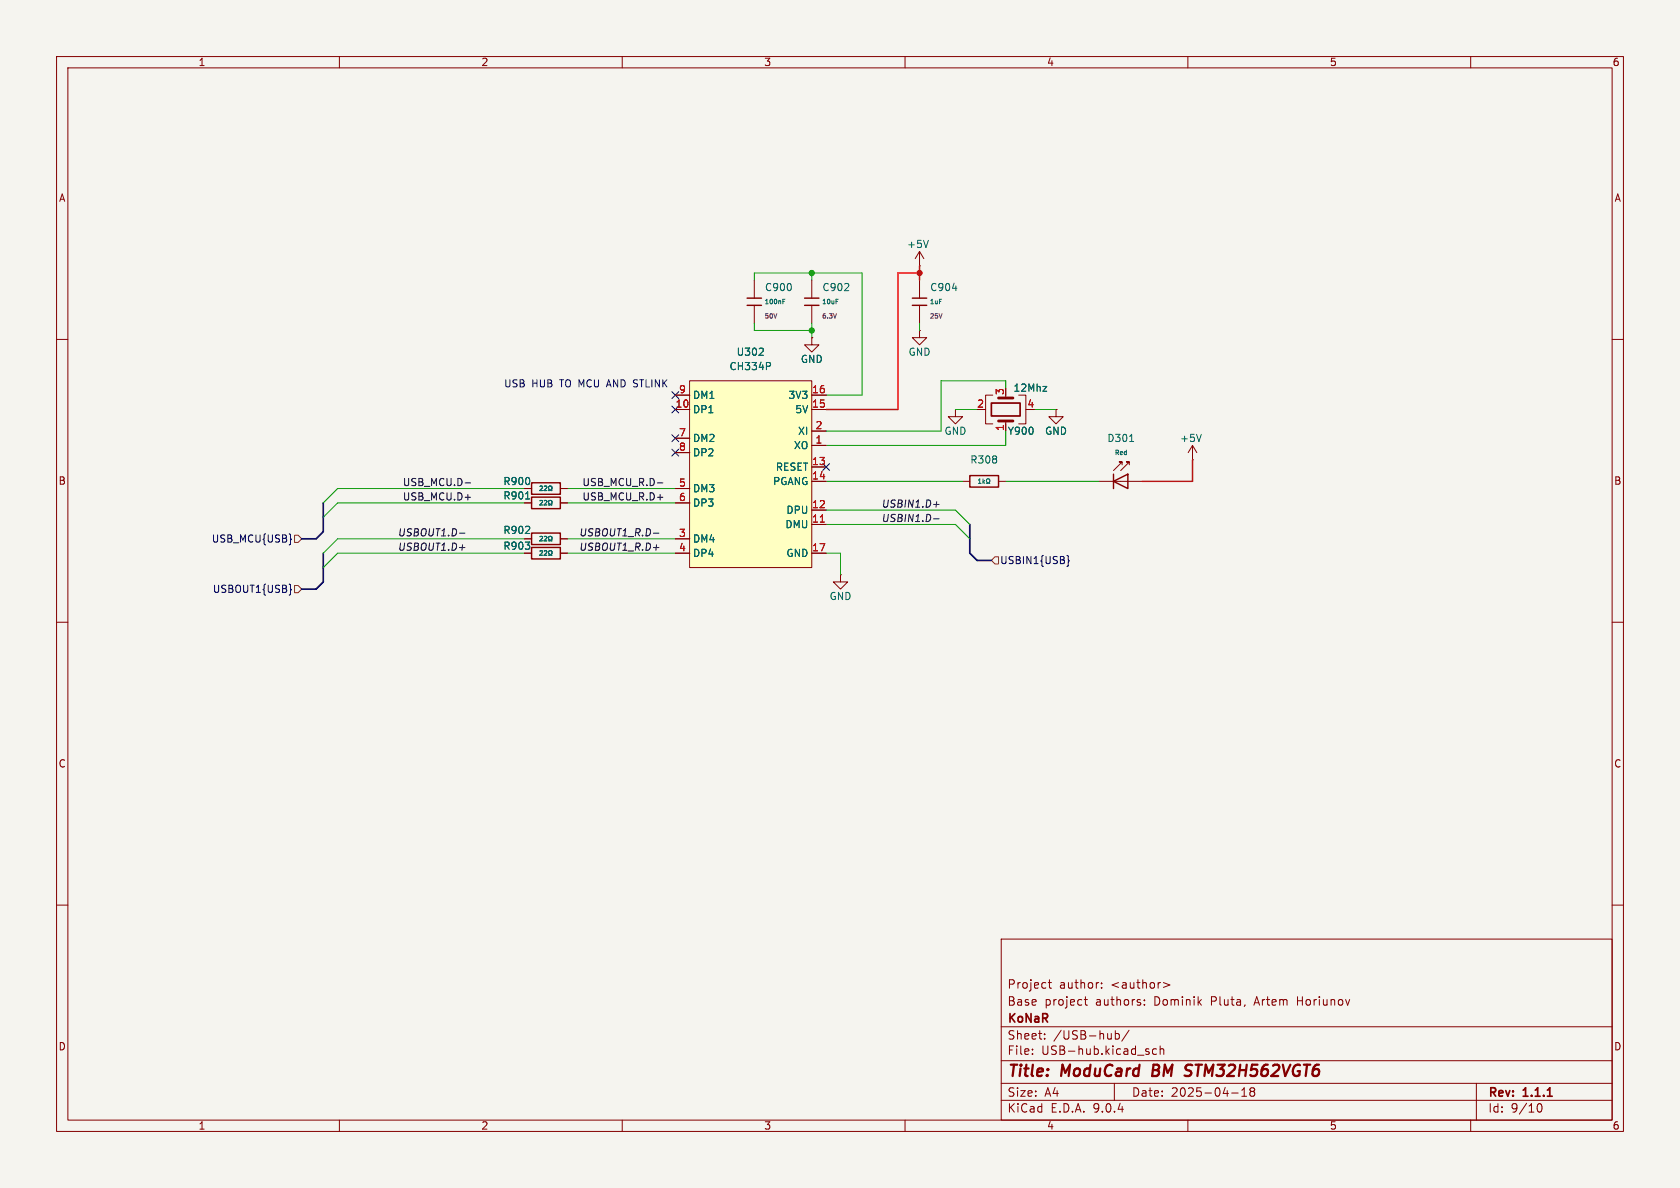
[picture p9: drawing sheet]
<svg xmlns="http://www.w3.org/2000/svg" width="297mm" height="210mm" viewBox="0 0 297 210" stroke-linecap="round" stroke-linejoin="round" font-family="sans-serif">
<path d="M0 0h297v210h-297z" fill="#f5f4ef" stroke="#f5f4ef" stroke-width=".18"/>
<g fill="none" stroke="#840000" stroke-width=".18">
<path d="M10 10h277v190h-277zM12 12h273v186h-273zM60 10v2M110 10v2M160 10v2M210 10v2M260 10v2M162.6 49.5v3.2M162.6 54v3.2M10 60h2M285 60h2M10 110h2"/>
<path d="M285 110h2M10 160h2M177 166h108v32h-108zM185.3 173.7h.6M185.5 173.2v1.3l.4 .2M191.7 176.7h.5M191.9 176.2v1.3l.3 .2M194.7 174.6v.1M194.7 173.8v.1M202.3 177.6v.1M202.3 176.8v.1M205.7 173.7l1.1 .4-1.1 .5"/>
<path d="M285 160h2M60 198v2M110 198v2M160 198v2M177 194.5h108M177 191.5h108M177 187.5h108M177 181.5h108M182.5 186.3v.1M182.5 185.5v.1M184.7 183.6v.1M184.7 182.8v.1"/>
<path d="M197 191.5v3M197.2 182.8l.4-.1 .3 .3v.4l-.2 .2h-.5M197.2 182.2v1.5M199.6 182.1l-1.3 2M203 185.9l.2 .2-.2 .3M203 185.4l.1 .1M204.5 185.5l-.5-.1-.3 .3v.4l.2 .2h.6M205.1 185.5l.2-.1 .4 .1v.9M205.1 184.9v1.5M210 198v2M217.7 193.2h1.2M219.5 193.8h.9"/>
<path d="M219.5 192.7l.5-.4v1.5M221.2 192.9l-.2 .3v.5l.2 .1 .5-.1 .1-.2-.1-.4-.2-.2M221.2 192.9l-.2-.2 .2-.4 .5 .1 .1 .2-.3 .3M221.2 192.9h.3M260 198v2M261 191.5v6.5M271.7 195.7l.2-.5 .2-.1a.81 .81 0 0 1 .6 .6 .81 .81 0 0 1-.3 .8h-.4l-.3-.5"/>
</g>
<path d="M273.6 193.8h.8" fill="none" stroke="#840000" stroke-width=".3"/>
<path d="M203.9 188.2l-.2 2h.7M209.9 189.2l.6 .2M210 188.2h.5M210.5 190l-.3 .2h-.5" fill="none" stroke="#840000" stroke-width=".4"/>
<path d="M161.3 52.7h2.5M161.3 54h2.5" fill="none" stroke="#840000" stroke-width=".25"/>
<path d="M168.4 51h.8" fill="none" stroke="#006464" stroke-width=".18"/>
<path d="M121.9 67.3h21.6v33h-21.6z" fill="#ffffc2"/>
<g fill="none" stroke="#840000" stroke-width=".18">
<path d="M133.3 49.5v3.2M133.3 54v3.2M143.5 59.7v1.3h1.3l-1.3 1.2-1.3-1.2h1.3M143.5 59.7h.1M143.5 49.5v3.2M143.5 54v3.2M162.6 47h.1M162.6 58.4v1.3h-1.3l1.3 1.3 1.2-1.3h-1.2M162.6 58.4h.1M162.6 44.5l-.8 1.2M162.6 44.5l.7 1.2M162.6 44.5v2.5"/>
<path d="M119.4 69.9h2.5M119.4 72.4h2.5M119.4 77.5h2.5M121.9 67.3h21.6v33h-21.6zM143.5 69.9h2.5M143.5 72.4h2.5M143.5 76.2h2.5M143.5 78.7h2.5M168.9 72.4v1.3h1.3l-1.3 1.2-1.3-1.2h1.3M168.9 72.4h.1M174 72.4h.2M175.5 69.9h-1.3v5h1.3"/>
<path d="M177.8 74.4v1.8M180.1 69.9h1.3v5h-1.3M186.7 72.4v1.3h1.3l-1.3 1.2-1.3-1.2h1.3M186.7 72.4h.1M210.8 78.7l-.7 1.3M210.8 78.7l.8 1.3M210.8 78.7v2.6M92.7 86.4h1.3M92.7 88.9h1.3M92.7 95.3h1.3M92.7 97.8h1.3M99.1 86.4h1.2"/>
<path d="M99.1 88.9h1.2M99.1 95.3h1.2M99.1 97.8h1.2M119.4 80h2.5M119.4 86.4h2.5M119.4 88.9h2.5M119.4 95.3h2.5M119.4 97.8h2.5M143.5 97.8h2.5M143.5 82.6h2.5M143.5 85.1h2.5M143.5 90.2h2.5"/>
<path d="M143.5 92.7h2.5M170.2 85.1h1.2M176.5 85.1h1.3M194.3 85.1h7.6M198.4 82.2v-.5h-.5h.5l-1.6 1.5M199.6 82.2v-.5h-.5h.5l-1.5 1.5M210.8 81.3h.1M148.6 101.6v1.3h1.3l-1.3 1.2-1.3-1.2h1.3M148.6 101.6h.1"/>
</g>
<path d="M145 92.3h.7" fill="none" stroke="#a90000" stroke-width=".18"/>
<g fill="none" stroke="#006464" stroke-width=".18">
<path d="M138.4 53.3h.3M138.4 52.9h.4M147.8 52.9h.4M164.1 42.5l-.4 1.3M134.2 62.8h.8M134.9 61.7v.4M136 64.1l.2 .2v.3l-.2 .1M184.4 68.3h.6l-.6 .9h.6M199.7 78h.7M212.4 76.8l-.4 1.2M92.9 88.2h.7M95.5 88.5h.3l.1 .2-.5 .6h.5"/>
<path d="M95.5 86l.3-.1 .1 .3-.5 .5h.5M95.5 94.9l.3-.1 .1 .2-.5 .6h.5M95.5 97.4h.3l.1 .2-.5 .6h.5M96.2 88.5h.3l.2 .2-.5 .6h.5M96.2 86l.3-.1 .2 .3-.5 .5h.5M96.2 94.9l.3-.1 .2 .2-.5 .6h.5M96.6 97.4h-.4M96.6 97.4h.1M96.6 97.4v.3l-.4 .5h.5M97 86.7h.2v-.1a.34 .34 0 0 1-.2-.5 .34 .34 0 0 1 .5-.1l.1 .3-.2 .4h.2M97 89.3h.2v-.2a.34 .34 0 0 1-.2-.5 .34 .34 0 0 1 .5-.1l.1 .4-.2 .4h.2M97 95.6h.2v-.1a.34 .34 0 0 1-.2-.5 .34 .34 0 0 1 .5-.1l.1 .3-.2 .4h.2"/>
<path d="M97 98.2h.2v-.2a.34 .34 0 0 1-.2-.5 .34 .34 0 0 1 .5-.1l.1 .4-.2 .4h.2M173 85.5h.4M173 84.9l.2-.2v.8M173.8 84.7v.8M173.9 85.1l.2 .4M174.1 84.9l-.3 .3M174.4 85.5h.2v-.2a.34 .34 0 0 1-.2-.5 .34 .34 0 0 1 .5-.1l.1 .4-.2 .4h.2"/>
</g>
<path d="M132.1 52.7h2.5M132.1 54h2.5M142.2 52.7h2.6M142.2 54h2.6M94 87.9h5.1v2h-5.1zM94 94.2h5.1v2.1h-5.1zM94 85.3h5.1v2.1h-5.1zM94 96.8h5.1v2h-5.1zM171.4 84.1h5.1v2h-5.1zM196.8 85.1l2.6-1.3v2.6zM196.8 83.8v2.6" fill="none" stroke="#840000" stroke-width=".25"/>
<path d="M147.9 55.4l-.3 .8" fill="none" stroke="#840084" stroke-width=".18"/>
<path d="M176.5 74.4h2.6M176.5 70.4h2.6" fill="none" stroke="#840000" stroke-width=".51"/>
<path d="M175.3 71.2h5v2.3h-5z" fill="none" stroke="#840000" stroke-width=".3"/>
<g fill="none" stroke="#000084" stroke-width=".18">
<path d="M118.8 71.8l1.2 1.2M118.8 69.2l1.2 1.3M118.8 76.9l1.2 1.2M118.8 79.4l1.2 1.2M120 71.8l-1.2 1.2M120 69.2l-1.2 1.3M120 76.9l-1.2 1.2M120 79.4l-1.2 1.2M51.3 94.4l.1 .8 .1 .1-.1 .2-.1 .8M145.4 81.9l1.3 1.3M146.7 81.9l-1.3 1.3M188.6 98.2l.3 .2v.6l.1 .2-.1 .1v.6l-.3 .2"/>
<path d="M51.2 103.3l.2 .1v.7l.1 .1-.1 .2v.6l-.2 .2"/>
</g>
<path d="M52.1 94.6h.6l.6 .7-.6 .6h-.6zM175.9 98.4h.6v1.3h-.6l-.6-.6zM52.1 103.5h.6l.6 .6-.6 .7h-.6z" fill="none" stroke="#725600" stroke-width=".18"/>
<path d="M81.2 96.8h1M81.2 94.3h1M82.2 87.9h1M82.2 85.4h1M115.5 96.8h1M115.5 94.3h1M116.2 87.9h1M116.2 85.4h1M165.1 89.2h.9M165.1 91.7h.9" fill="none" stroke="#0f0f0f" stroke-width=".18"/>
<path d="M57.1 88.9v5.1l-1.2 1.3h-2.6M57.1 97.8v5.1l-1.2 1.2h-2.6M171.4 92.7v5.1l1.3 1.3h2.6" fill="none" stroke="#000084" stroke-width=".3"/>
<path d="M162.6 48.3h-3.9v24.1h-12.7M162.6 47v2.5M210.8 81.3v3.8h-8.9" fill="none" stroke="#f00" stroke-width=".25"/>
<g fill="none" stroke="#009600" stroke-width=".18">
<path d="M133.3 49.5v-1.2h19.1v21.6h-6.4M133.3 57.2v1.2h10.2M143.5 48.3v1.2M143.5 57.2v2.5M162.6 57.2v1.2M168.9 72.4h3.8M177.8 68.6v-1.3h-11.4v8.9h-20.4M177.8 76.2v2.5h-31.8M182.9 72.4h3.8M92.7 97.8h-33l-2.6 2.5M92.7 95.3h-33l-2.6 2.5M92.7 86.4h-33l-2.6 2.5"/>
<path d="M92.7 88.9h-33l-2.6 2.5M100.3 97.8h19.1M100.3 95.3h19.1M100.3 86.4h19.1M100.3 88.9h19.1M146 90.2h22.9l2.5 2.5M146 92.7h22.9l2.5 2.6M146 97.8h2.6v3.8M146 85.1h24.2M177.8 85.1h16.5"/>
</g>
<g fill="#009600" stroke="#009600" stroke-width=".18">
<circle cx="143.5" cy="58.4" r=".46"/>
<circle cx="143.5" cy="48.3" r=".46"/>
</g>
<circle cx="162.6" cy="48.3" r=".46" fill="#f00" stroke="#f00" stroke-width=".18"/>
<g font-size="2.8" fill="#840000">
<text x="178" y="190.9">Title:</text>
<text x="187.7" y="190.9">ModuCard</text>
<text x="204.6" y="190.9">BM</text>
<text x="211.2" y="190.9">STM32H562VGT6</text>
</g>
<g font-size="2.1" fill="#840000">
<text x="178" y="178">Base</text>
<text x="178" y="175">Project</text>
<text x="184.7" y="178">project</text>
<text x="187.2" y="175">author:</text>
<text x="193.7" y="178">authors:</text>
<text x="196.5" y="175">&lt;author&gt;</text>
<text x="204.2" y="178">Dominik</text>
<text x="214.3" y="178">Pluta,</text>
<text x="222.2" y="178">Artem</text>
<text x="229.9" y="178">Horiunov</text>
<text x="178" y="184">Sheet:</text>
<text x="178" y="181.2">KoNaR</text>
<text x="186.2" y="184">/USB-hub/</text>
<text x="178" y="186.7">File:</text>
<text x="184.1" y="186.7">USB-hub.kicad_sch</text>
<text x="178" y="196.9">KiCad</text>
<text x="178" y="194.1">Size:</text>
<text x="184.7" y="194.1">A4</text>
<text x="185.7" y="196.9">E.D.A.</text>
<text x="193.3" y="196.9">9.0.4</text>
<text x="200" y="194.1">Date:</text>
<text x="207" y="194.1">2025-04-18</text>
<text x="263" y="194.3">Rev:</text>
<text x="263" y="196.9">Id:</text>
<text x="267.1" y="196.9">9/10</text>
<text x="269.4" y="194.3">1.1.1</text>
</g>
<g font-size="1.8" fill="#840000">
<text x="35" y="11.9">1</text>
<text x="85" y="11.9">2</text>
<text x="135" y="11.9">3</text>
<text x="185" y="11.9">4</text>
<text x="235" y="11.9">5</text>
<text x="285" y="11.9">6</text>
<text x="10.3" y="35.9">A</text>
<text x="285.3" y="35.9">A</text>
<text x="10.3" y="85.9">B</text>
<text x="285.3" y="85.9">B</text>
<text x="10.3" y="135.9">C</text>
<text x="285.3" y="135.9">C</text>
<text x="10.3" y="185.9">D</text>
<text x="285.3" y="185.9">D</text>
<text x="35" y="199.9">1</text>
<text x="85" y="199.9">2</text>
<text x="135" y="199.9">3</text>
<text x="185" y="199.9">4</text>
<text x="235" y="199.9">5</text>
<text x="285" y="199.9">6</text>
</g>
<g font-size="1.8" fill="#006464">
<text x="160.3" y="44">+5V</text>
<text x="135.1" y="51.7">C900</text>
<text x="145.3" y="51.7">C902</text>
<text x="164.3" y="51.7">C904</text>
<text x="128.9" y="65.6">CH334P</text>
<text x="130.1" y="63.1">U302</text>
<text x="141.5" y="64.4">GND</text>
<text x="160.5" y="63.1">GND</text>
<text x="122.4" y="70.7">DM1</text>
<text x="139.3" y="70.7">3V3</text>
<text x="179.1" y="69.4">12Mhz</text>
<text x="122.4" y="73.3">DP1</text>
<text x="140.5" y="73.3">5V</text>
<text x="141" y="77.1">XI</text>
<text x="166.9" y="77.1">GND</text>
<text x="178.1" y="77.1">Y900</text>
<text x="184.7" y="77.1">GND</text>
<text x="122.4" y="78.3">DM2</text>
<text x="122.4" y="80.9">DP2</text>
<text x="137.1" y="83.4">RESET</text>
<text x="140.3" y="79.6">XO</text>
<text x="171.4" y="82.1">R308</text>
<text x="195.7" y="78.3">D301</text>
<text x="208.5" y="78.3">+5V</text>
<text x="88.9" y="88.5">R901</text>
<text x="88.9" y="86">R900</text>
<text x="122.4" y="87.2">DM3</text>
<text x="122.4" y="89.8">DP3</text>
<text x="136.6" y="86">PGANG</text>
<text x="88.9" y="94.6">R902</text>
<text x="138.7" y="93.6">DMU</text>
<text x="138.9" y="91">DPU</text>
<text x="88.9" y="97.4">R903</text>
<text x="122.4" y="96.1">DM4</text>
<text x="122.4" y="98.7">DP4</text>
<text x="138.9" y="98.7">GND</text>
<text x="146.6" y="106.3">GND</text>
</g>
<g font-size="1.8" fill="#0000c2">
<text x="89" y="68.7">USB</text>
<text x="94" y="68.7">HUB</text>
<text x="99.1" y="68.7">TO MCU AND STLINK</text>
</g>
<g font-size="1.8" fill="#a90000">
<text x="119.9" y="69.6">9</text>
<text x="143.5" y="69.6">16</text>
<text x="177.5" y="69.9" transform="rotate(-90 177.5 69.9)">3</text>
<text x="119.3" y="72.1">10</text>
<text x="119.9" y="77.2">7</text>
<text x="143.5" y="72.1">15</text>
<text x="144.1" y="75.9">2</text>
<text x="172.6" y="72.1">2</text>
<text x="177.5" y="76.3" transform="rotate(-90 177.5 76.3)">1</text>
<text x="181.5" y="72.1">4</text>
<text x="119.9" y="79.8">8</text>
<text x="143.5" y="82.3">13</text>
<text x="144.1" y="78.5">1</text>
<text x="119.9" y="86.1">5</text>
<text x="119.9" y="88.6">6</text>
<text x="143.5" y="84.8">14</text>
<text x="143.5" y="89.9">12</text>
<text x="119.9" y="95">3</text>
<text x="143.5" y="92.5">11</text>
<text x="119.9" y="97.5">4</text>
<text x="143.5" y="97.5">17</text>
</g>
<g font-size="1.8" fill="#0f0f0f">
<text x="71.1" y="88.6">USB_MCU.D+</text>
<text x="71.1" y="86">USB_MCU.D-</text>
<text x="102.9" y="88.6">USB_MCU_R.D+</text>
<text x="102.9" y="86">USB_MCU_R.D-</text>
<text x="155.8" y="89.8">USBIN1.D+</text>
<text x="70.3" y="94.9">USBOUT1.D-</text>
<text x="102.3" y="94.9">USBOUT1_R.D-</text>
<text x="155.8" y="92.4">USBIN1.D-</text>
<text x="70.3" y="97.4">USBOUT1.D+</text>
<text x="102.3" y="97.4">USBOUT1_R.D+</text>
</g>
<g font-size="1.8" fill="#000084">
<text x="37.3" y="96.1">USB_MCU{USB}</text>
<text x="176.7" y="99.9">USBIN1{USB}</text>
<text x="37.5" y="105">USBOUT1{USB}</text>
</g>
<g font-size="1.1" fill="#006464">
<text x="135" y="54">100nF</text>
<text x="145.2" y="54">10uF</text>
<text x="164.3" y="54">1uF</text>
<text x="197" y="80.6">Red</text>
</g>
<g font-size="1.1" fill="#840084">
<text x="135" y="56.5">50V</text>
<text x="145.2" y="56.5">6.3V</text>
<text x="164.3" y="56.5">25V</text>
</g>
</svg>
